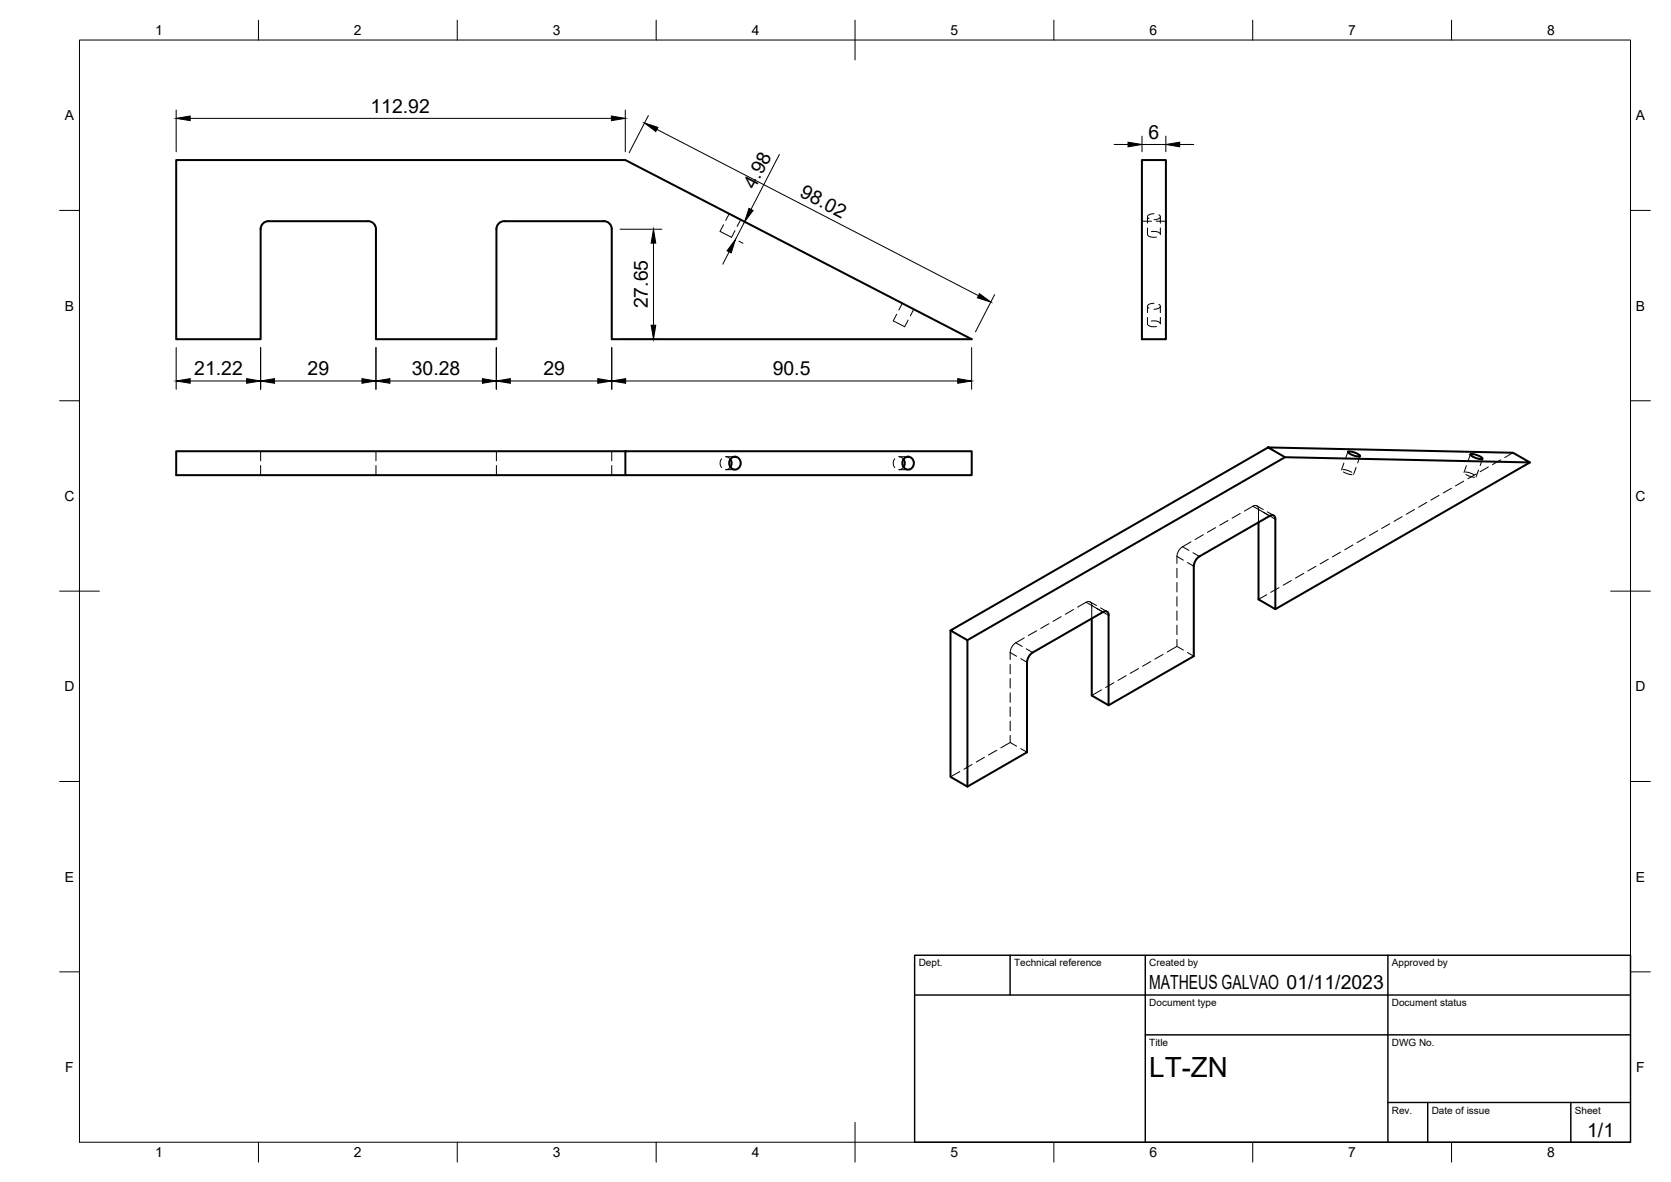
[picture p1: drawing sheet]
<svg xmlns="http://www.w3.org/2000/svg" width="420mm" height="297mm" viewBox="0 0 420 297" stroke-linecap="round" stroke-linejoin="round" font-family="sans-serif">
<!-- layer: Hidden -->
<g fill="none" stroke="#000" stroke-width=".25">
<path d="M181.9 56.5l-.8 1.7 .3 .1 2.5 1.3 .9-1.6M183.3 53.7l-.8 1.7M186.2 55.2l-.8 1.7M287.1 55.6h2.4M288.5 57.3v1.6a1.75 1.75 0 0 0 2.3 .7M288.5 54.5v1.6M290.2 53.7a1.36 1.36 0 0 0-1.7 .9l.4 .3M290.7 55.6h2.5M291.4 54a.54 .54 0 0 1 .4 .6 .54 .54 0 0 1-.7 .4l-.9 .2M291.8 57.3v1.6a1.84 1.84 0 0 0-2.3-.7M291.8 54.5v1.6M225.5 79l-.9 1.6 2.9 1.5 .8-1.7"/>
<path d="M226.9 76.2l-.9 1.7M229.8 77.7l-.9 1.7M288.5 77v1.6M288.5 79.8v1.6M290.2 76.2a1.32 1.32 0 0 0-1.7 .9l.4 .4M291.4 76.5a.55 .55 0 0 1 .4 .6 .55 .55 0 0 1-.7 .5l-.9 .1M291.8 79.8v1.6a1.91 1.91 0 0 0-2.3-.7M291.8 77v1.6M288.5 81.4a1.78 1.78 0 0 0 2.3 .6M65.5 113.4v2.4M65.5 117v2.4M94.5 113.4v2.4"/>
<path d="M94.5 117v2.4M124.8 113.4v2.4M124.8 117v2.4M153.8 113.4v2.4M153.8 117v2.4M181.4 115.3a1.78 1.78 0 0 0 0 2.2M183.6 117.4l-.6 .5-.5 .1h2.3M184.8 114.8h-2.3l.7 .2 .4 .4M225 115.3a1.78 1.78 0 0 0 0 2.2M227.2 117.4l-.7 .5-.5 .1h2.3M228.3 114.8h-2.3l.5 .1 .7 .5M337.7 118l1.2 .2 1 .5"/>
<path d="M337.8 118.6l1.2 .5 1 .2M337.9 116.4l-.6 1.7M338.9 113.5l-.6 1.8M341 117.5l-.6 1.7M342 114.6l-.6 1.7M368.5 118.6l1.2 .3 1 .4M368.6 119.2l.9 .5 1.3 .2M368.7 117l-.6 1.8M369.7 114.2l-.6 1.7M371.1 119.1l-2 1.2M371.8 118.1l-.6 1.7M372.8 115.3l-.6 1.7"/>
<path d="M374.2 117.4l-2 1.1M377.3 115.6l-2 1.2M380.4 113.8l-2 1.2M299.5 136.2l-2.2 1.2a3 3 0 0 0-1.4 2.4v1.8M302.6 134.4l-2.1 1.2M305.7 132.6l-2.1 1.2M308.8 130.8l-2.1 1.2M311.8 129l-2 1.2M312.9 128.4l2.1-1.2a.86 .86 0 0 1 1-.1 .86 .86 0 0 1 .4 .9v3.3M316 127.1l1.6 .9M318.7 128.6l1.6 .9M337.1 138.8l-2.1 1.1"/>
<path d="M340.2 137l-2.1 1.2M343.3 135.2l-2.1 1.2M346.4 133.4l-2.1 1.2M349.5 131.6l-2.1 1.2M352.6 129.8l-2.1 1.2M355.7 128l-2.1 1.2M358.8 126.3l-2.1 1.2M361.8 124.5l-2 1.2M365 122.7l-2.1 1.2M368 120.9l-2 1.2M260.6 158.5l-2 1.2M263.7 156.7l-2 1.2"/>
<path d="M266.8 155l-2 1.2M269.9 153.2l-2 1.2M271 152.6l2.1-1.3a.87 .87 0 0 1 1 0 .87 .87 0 0 1 .4 .9v3.2M274.1 151.3l1.6 .9M276.7 152.8l1.6 .9M295.9 142.8v2.4M295.9 146.4v2.4M295.9 150v2.3M295.9 153.5v2.4M295.9 157.1v2.4M318.5 149.4l-2.1 1.2M321.6 147.7l-2.1 1.2"/>
<path d="M324.7 145.9l-2.1 1.2M327.8 144.1l-2.1 1.2M330.9 142.3l-2.1 1.2M334 140.5l-2.1 1.2M254 166.9v2.4M254 170.5v2.4M254 174.1v2.4M254 177.7v2.4M257.6 160.3l-2.2 1.2a3.1 3.1 0 0 0-1.4 2.5v1.8M277 173.4l-2.5 1.4M280.1 171.6l-2.1 1.2M283.1 169.8l-2 1.2"/>
<path d="M286.3 168l-2.1 1.2M289.3 166.3l-2 1.1M292.4 164.5l-2 1.1M295.9 162.4l-2.4 1.5M295.9 162.4l1.6 1M295.9 160.7v1.7M298.6 164l1.6 .9M241.3 193.9l-2.3 1.3M244.4 192.1l-2 1.2M247.5 190.3l-2 1.2M250.6 188.5l-2 1.2M254 186.6l-2.3 1.3"/>
<path d="M254 186.6l1.6 .9M254 181.2v2.4M254 184.8v1.8M256.6 188.1l1.6 .9"/>
</g>
<!-- layer: Visible -->
<g fill="none" stroke="#000" stroke-width=".51">
<path d="M44.3 40.2h112.9l87.1 45h-90.5v-27.6a1.96 1.96 0 0 0-2-2h-25a2 2 0 0 0-2 2v27.6h-30.3v-27.6a1.96 1.96 0 0 0-2-2h-25a2 2 0 0 0-2 2v27.6h-21.2zM287.1 40.2h6.1v45h-6.1zM157.2 113.4h87.1v6h-87.1zM157.2 113.4h-112.9v6h112.9M183.7 115.4a1.77 1.77 0 0 1 0 2M183.9 115.1a1.52 1.52 0 0 1 2.3 1.3 1.52 1.52 0 0 1-2.3 1.3 1.74 1.74 0 0 1 0-2.6zM227.2 115.4a1.77 1.77 0 0 1 0 2M227.5 115.1a1.52 1.52 0 0 1 2.3 1.3 1.52 1.52 0 0 1-2.3 1.3 1.74 1.74 0 0 1 0-2.6zM318.9 112.4l61.5 1.4 4.3 2.4-61.6-1.3zM318.9 112.4l-79.9 46 4.2 2.5v36.8M323.1 114.9l-79.9 46M338.9 113.5a3.5 3.5 0 0 1 3.1 1.1 3.5 3.5 0 0 1-3.1-1.1z"/>
<path d="M369.7 114.2a3.5 3.5 0 0 1 3.1 1.1 3.5 3.5 0 0 1-3.1-1.1zM384.7 116.2l-64 36.9-4.3-2.5v-19.3M301.6 139.8l-1 1.1-.4 1.4M319.3 129.7l-17.7 10.1M319.3 129.6a.86 .86 0 0 1 1-.1 .86 .86 0 0 1 .4 1M320.7 130.5v22.6M239 158.4v36.8l4.2 2.5 15-8.7v-22.6M278.7 154.6v22.6M278.8 154.6a.86 .86 0 0 0-.4-.9 .86 .86 0 0 0-1 .1l-17.7 10.2M300.2 142.3v22.6l-21.5 12.3-4.2-2.4v-19.4M259.7 164l-1 1-.5 1.4"/>
</g>
<!-- layer: Hidden Narrow -->
<path d="M295.9 139.8l1.6 1M297.3 137.4l1.6 .9M300 138.9l1.6 .9M315 127.2l1.6 .9M316.4 128l2.9 1.7M273.1 151.3l4.2 2.5M298.6 141.4l1.6 .9M254 164l1.6 .9M255.4 161.5l1.6 1M256.6 165.5l1.6 .9M258 163.1l1.7 .9" fill="none" stroke="#000" stroke-width=".25"/>
<!-- layer: Visible Narrow -->
<path d="M319.3 129.7l1.4 .8M277.3 153.8l1.4 .8" fill="none" stroke="#000" stroke-width=".25"/>
<!-- layer: BORDER -->
<g fill="none" stroke="#000" stroke-width=".25">
<path d="M20 10.1h390v276.9h-390zM65 5.1v5M115 5.1v5M165 5.1v5M215 5.1v10M265 5.1v5M315 5.1v5M365 5.1v5M15 52.9h5M410 52.9h5M15 100.7h5M410 100.7h5"/>
<path d="M15 148.6h10M405 148.6h10M15 196.4h5M410 196.4h5M15 244.2h5M410 244.2h5M65 287v5M115 287v5M165 287v5M215 282.1v9.9M265 287v5M315 287v5"/>
<path d="M365 287v5"/>
</g>
<!-- layer: TITLEBLOCK -->
<path d="M230 240.1h180v46.9h-180zM230 250h180M254 240.1v9.9M288 240.1v46.9M349 240.1v46.9M288 260.1h122M349 277.1h61M359 277.1v9.9M395 277.1v9.9" fill="none" stroke="#000" stroke-width=".36"/>
<!-- layer: FD_Dimensions -->
<g fill="none" stroke="#000" stroke-width=".25">
<path d="M44.3 27.7v10.4M47.8 29.7h105.9M157.2 27.7v10.4M163 29l-4.8 9.4M165.2 32.5l80.8 41.8M196 38.8l-7.2 13.8M280.1 36.3h3.5M287.1 34.2v3.9M287.1 36.3h6M293.1 34.2v3.9M296.6 36.3h3.5M155.9 57.6h10.5"/>
<path d="M187.2 55.7l-2.3 4.5M188.1 56.2l1 .5M164.3 61.1v20.6M183.3 63.3l-1.6 3.1M185.8 60.6l1 .5M250.1 74l-4.8 9.4M44.3 87.3v10.5M47.8 95.7h14.2M65.5 87.3v10.5M69 95.7h22M94.5 87.3v10.5M98 95.7h23.3"/>
<path d="M124.8 87.3v10.5M128.3 95.7h22M153.8 87.3v10.5M155.9 85.2h10.5M157.3 95.7h83.5M244.3 87.3v10.5"/>
</g>
<g fill="#000" stroke="#000" stroke-width=".25">
<path d="M44.3 29.7l3.5-.5v1.1zM153.7 29.2l3.5 .5-3.5 .6zM162.1 30.9l3.3 1.1-.5 1zM283.6 35.7l3.5 .6-3.5 .6zM293.1 36.3l3.5-.6v1.2zM188.3 52.4l1.1 .5-2.2 2.8zM164.3 57.6l.6 3.5h-1.2zM184.9 60.2l-1 3.3-1.1-.5zM246.3 73.8l2.8 2.1-3.4-1.1zM44.3 95.7l3.5-.5v1.1zM62 95.2l3.5 .5-3.5 .6zM65.5 95.7l3.5-.5v1.1z"/>
<path d="M91 95.2l3.5 .5-3.5 .6zM94.5 95.7l3.5-.5v1.1zM121.3 95.2l3.5 .5-3.5 .6zM124.8 95.7l3.5-.5v1.1zM150.3 95.2l3.5 .5-3.5 .6zM153.8 95.7l3.5-.5v1.1zM163.7 81.7h1.2l-.6 3.5zM240.8 95.2l3.5 .5-3.5 .6z"/>
</g>
<text font-size="7" x="289" y="270.6">LT-ZN</text>
<g font-size="4.9">
<text x="93.2" y="28.3">112.92</text>
<text x="288.8" y="34.8">6</text>
<text x="189.8" y="47.7" transform="rotate(-63 189.8 47.7)">4.98</text>
<text x="200.9" y="49.3" transform="rotate(27 200.9 49.3)">98.02</text>
<text x="162.9" y="77.5" transform="rotate(-90 162.9 77.5)">27.65</text>
<text x="48.9" y="94.3">21.22</text>
<text x="77.3" y="94.3">29</text>
<text x="103.5" y="94.3">30.28</text>
<text x="136.6" y="94.3">29</text>
<text x="194.3" y="94.3">90.5</text>
<text x="289" y="248.5">MATHEUS GALVAO 01/11/2023</text>
<text x="399.1" y="285.7">1/1</text>
</g>
<g font-size="3.5">
<text x="39" y="8.8">1</text>
<text x="89" y="8.8">2</text>
<text x="139" y="8.8">3</text>
<text x="189" y="8.8">4</text>
<text x="239" y="8.8">5</text>
<text x="289" y="8.8">6</text>
<text x="339" y="8.8">7</text>
<text x="389" y="8.8">8</text>
<text x="16.3" y="30.2">A</text>
<text x="411.3" y="30.2">A</text>
<text x="16.3" y="78">B</text>
<text x="411.3" y="78">B</text>
<text x="16.2" y="125.9">C</text>
<text x="411.2" y="125.9">C</text>
<text x="16.2" y="173.7">D</text>
<text x="411.2" y="173.7">D</text>
<text x="16.3" y="221.6">E</text>
<text x="411.3" y="221.6">E</text>
<text x="16.4" y="269.4">F</text>
<text x="411.4" y="269.4">F</text>
<text x="39" y="290.8">1</text>
<text x="89" y="290.8">2</text>
<text x="139" y="290.8">3</text>
<text x="189" y="290.8">4</text>
<text x="239" y="290.8">5</text>
<text x="289" y="290.8">6</text>
<text x="339" y="290.8">7</text>
<text x="389" y="290.8">8</text>
</g>
<g font-size="2.5">
<text x="231" y="242.9">Dept.</text>
<text x="255" y="242.9">Technical reference</text>
<text x="289" y="242.9">Created by</text>
<text x="350" y="242.9">Approved by</text>
<text x="289" y="252.8">Document type</text>
<text x="350" y="252.8">Document status</text>
<text x="289" y="262.9">Title</text>
<text x="350" y="262.9">DWG No.</text>
<text x="350" y="279.9">Rev.</text>
<text x="360" y="279.9">Date of issue</text>
<text x="396" y="279.9">Sheet</text>
</g>
</svg>
